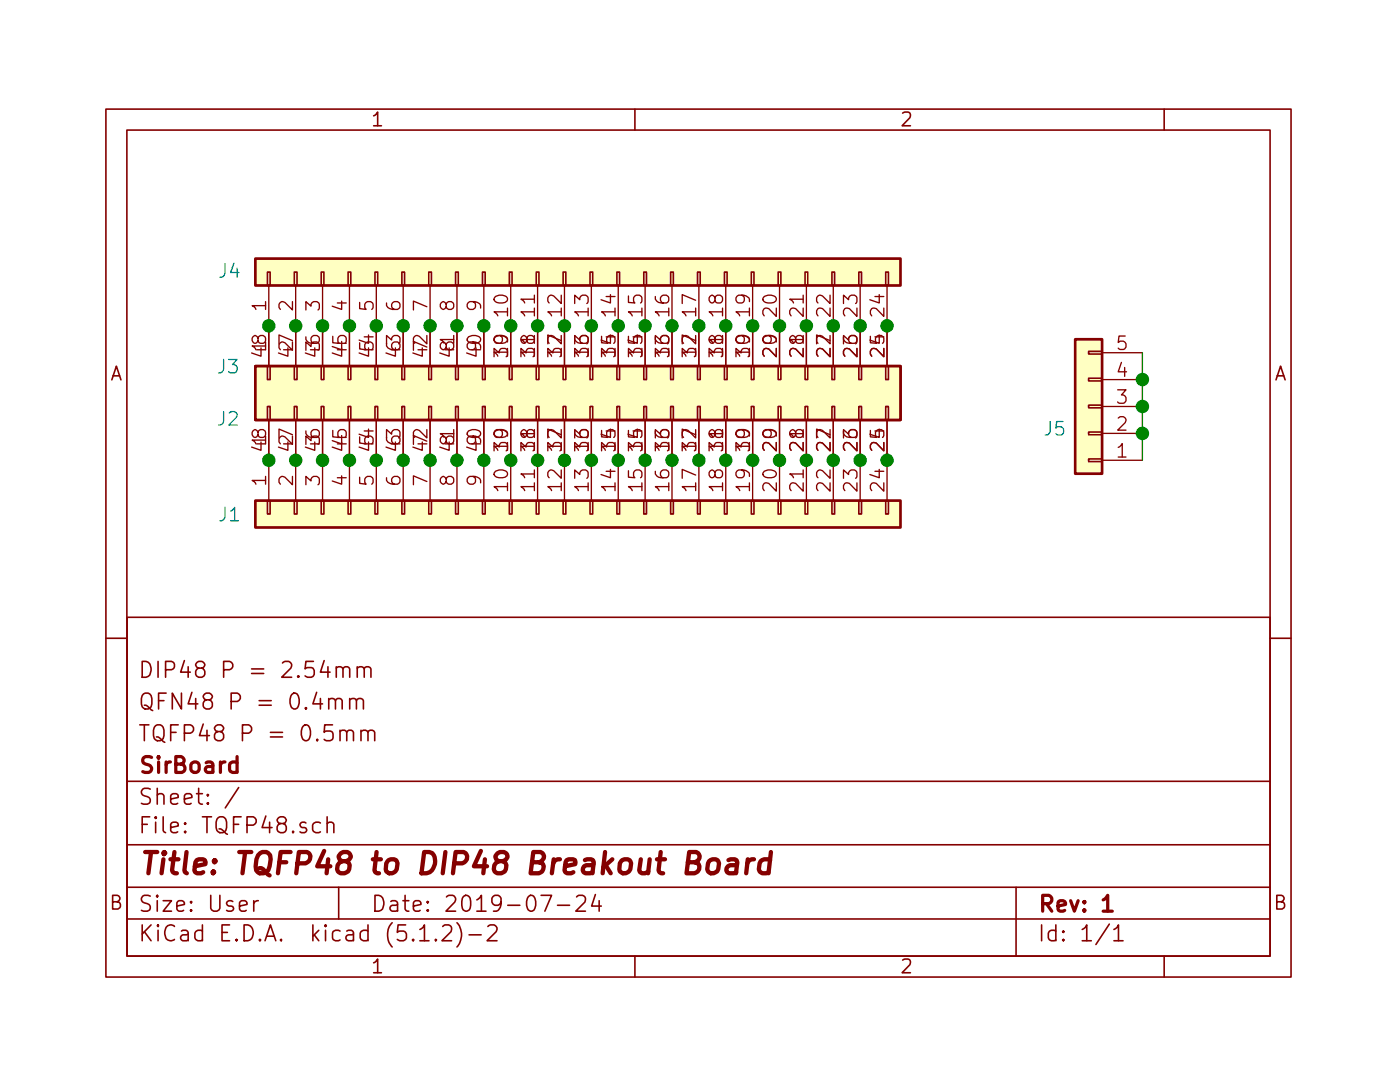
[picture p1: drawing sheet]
EESchema Schematic File Version 4
LIBS:TQFP48-cache
EELAYER 29 0
EELAYER END
$Descr User 5197 4016
encoding utf-8
Sheet 1 1
Title "TQFP48 to DIP48 Breakout Board"
Date "2019-07-24"
Rev "1"
Comp "SirBoard"
Comment1 "TQFP48 P = 0.5mm"
Comment2 "QFN48 P = 0.4mm"
Comment3 "DIP48 P = 2.54mm"
Comment4 ""
$EndDescr
$Comp
L Connector_Generic:Conn_01x24 J1
U 1 1
P 2100 1900
F 0 "J1" V 2100 3100 50  0000 L CNN
F 1 "Conn_01x24" H 2179 1802 50  0001 L CNN
F 2 "Connector_PinHeader_2.54mm:PinHeader_1x24_P2.54mm_Vertical" H 2100 1900 50  0001 C CNN
F 3 "~" H 2100 1900 50  0001 C CNN
	1    2100 1900
	0    -1   1    0   
$EndComp
$Comp
L Connector_Generic:Conn_02x24_Counter_Clockwise J2
U 1 1
P 2100 1500
F 0 "J2" V 2050 2750 50  0000 C CNN
F 1 "Conn_02x24_Counter_Clockwise" H 2150 2725 50  0001 C CNN
F 2 "Package_QFP:TQFP-48-1EP_7x7mm_P0.5mm_EP5x5mm" H 2100 1500 50  0001 C CNN
F 3 "~" H 2100 1500 50  0001 C CNN
	1    2100 1500
	0    -1   -1   0   
$EndComp
$Comp
L Connector_Generic:Conn_01x24 J4
U 1 1
P 2100 1000
F 0 "J4" V 2100 2200 50  0000 L CNN
F 1 "Conn_01x24" H 2179 902 50  0001 L CNN
F 2 "Connector_PinHeader_2.54mm:PinHeader_1x24_P2.54mm_Vertical" H 2100 1000 50  0001 C CNN
F 3 "~" H 2100 1000 50  0001 C CNN
	1    2100 1000
	0    -1   -1   0   
$EndComp
$Comp
L Connector_Generic:Conn_02x24_Counter_Clockwise J3
U 1 1
P 2100 1400
F 0 "J3" V 2050 2650 50  0000 C CNN
F 1 "Conn_02x24_Counter_Clockwise" H 2150 2625 50  0001 C CNN
F 2 "Package_DFN_QFN:UQFN-48-1EP_6x6mm_P0.4mm_EP4.62x4.62mm" H 2100 1400 50  0001 C CNN
F 3 "~" H 2100 1400 50  0001 C CNN
	1    2100 1400
	0    -1   1    0   
$EndComp
Connection ~ 1000 1700
Connection ~ 1100 1700
Connection ~ 1200 1700
Connection ~ 1300 1700
Connection ~ 1400 1700
Connection ~ 1500 1700
Connection ~ 1600 1700
Connection ~ 1700 1700
Connection ~ 1800 1700
Connection ~ 1900 1700
Connection ~ 2000 1700
Connection ~ 2100 1700
Connection ~ 2200 1700
Connection ~ 2300 1700
Connection ~ 2400 1700
Connection ~ 2500 1700
Connection ~ 2600 1700
Connection ~ 2700 1700
Connection ~ 2800 1700
Connection ~ 2900 1700
Connection ~ 3000 1700
Connection ~ 3100 1700
Connection ~ 3200 1700
Connection ~ 3300 1700
Connection ~ 1000 1200
Connection ~ 1100 1200
Connection ~ 1200 1200
Connection ~ 1300 1200
Connection ~ 1400 1200
Connection ~ 1500 1200
Connection ~ 1600 1200
Connection ~ 1700 1200
Connection ~ 1800 1200
Connection ~ 1900 1200
Connection ~ 2000 1200
Connection ~ 2100 1200
Connection ~ 2200 1200
Connection ~ 2300 1200
Connection ~ 2400 1200
Connection ~ 2500 1200
Connection ~ 2600 1200
Connection ~ 2700 1200
Connection ~ 2800 1200
Connection ~ 2900 1200
Connection ~ 3000 1200
Connection ~ 3100 1200
Connection ~ 3200 1200
Connection ~ 3300 1200
$Comp
L Connector_Generic:Conn_01x05 J5
U 1 1
P 4050 1500
F 0 "J5" H 4130 1587 50  0000 L CNN
F 1 "Conn_01x05" H 4130 1497 50  0001 L CNN
F 2 "Connector_PinHeader_2.54mm:PinHeader_1x05_P2.54mm_Vertical" H 4130 1407 50  0001 L CNN
F 3 "~" H 4050 1500 50  0001 C CNN
	1    4050 1500
	-1   0    0    1   
$EndComp
Wire Wire Line
	4250 1700 4250 1600
Connection ~ 4250 1600
Wire Wire Line
	4250 1600 4250 1500
Connection ~ 4250 1500
Wire Wire Line
	4250 1500 4250 1400
Connection ~ 4250 1400
Wire Wire Line
	4250 1400 4250 1300
$EndSCHEMATC
